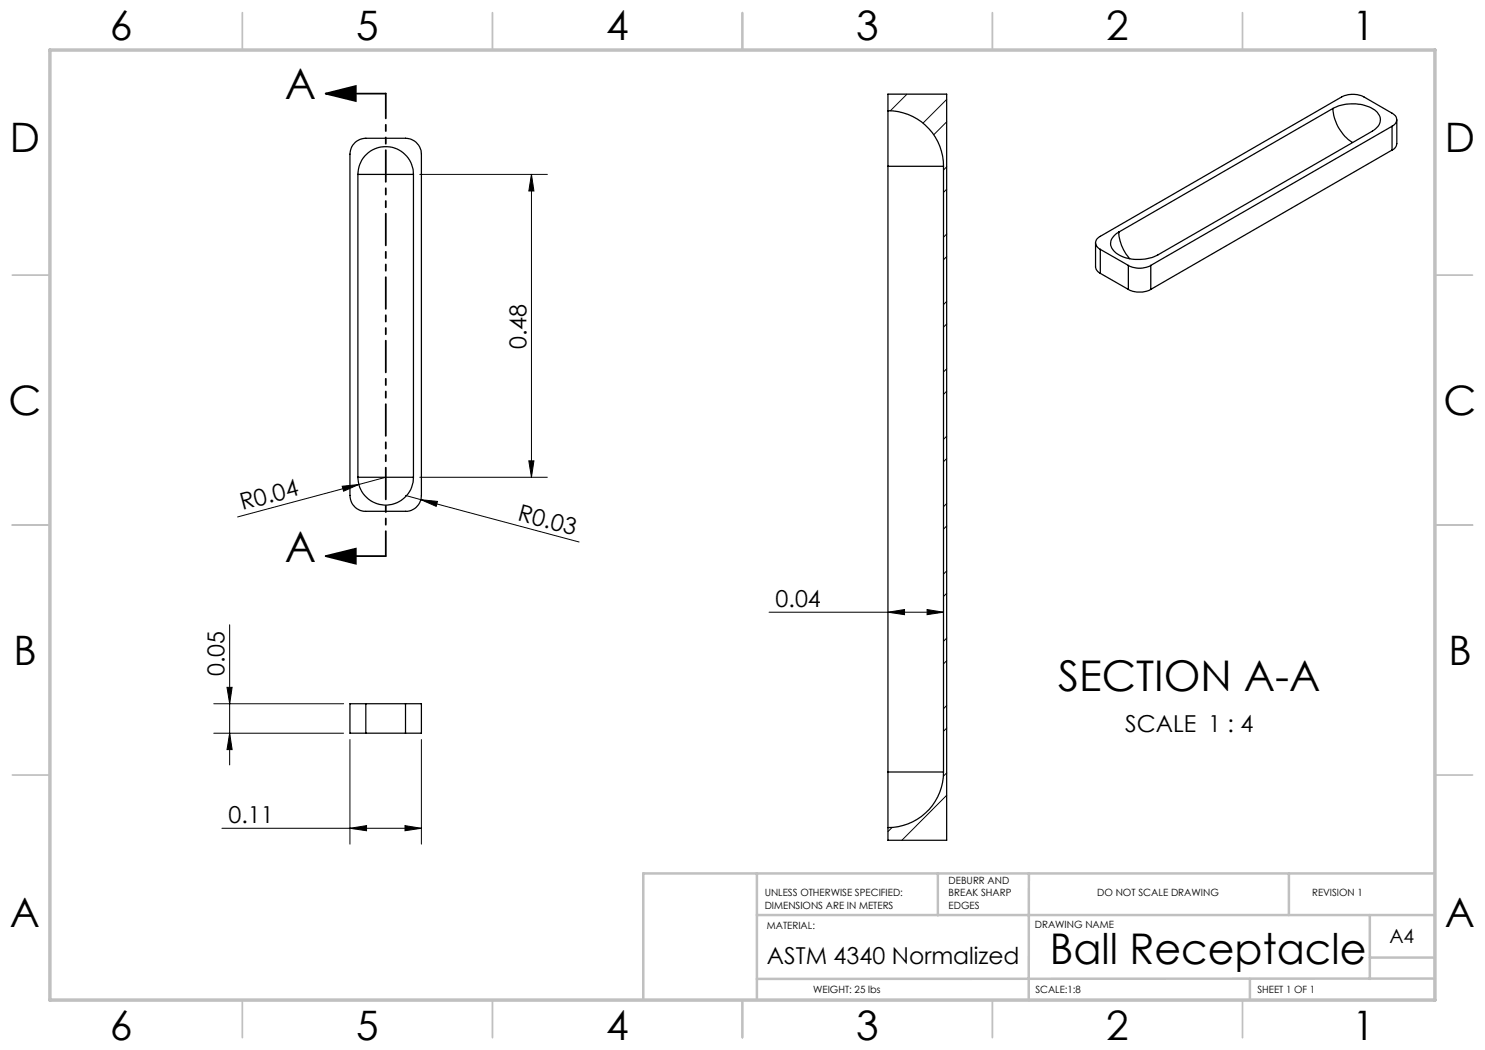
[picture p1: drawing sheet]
<svg xmlns="http://www.w3.org/2000/svg" width="297mm" height="210mm" viewBox="0 0 297 210" stroke-linecap="round" stroke-linejoin="round" font-family="sans-serif">
<g fill="none" stroke="#c0c0c0" stroke-width=".35">
<path d="M48.5 2.5v7.5M98.5 2.5v7.5M148.5 2.5v7.5M198.5 2.5v7.5M248.5 2.5v7.5M2.5 55h7.5M287 55h7.5M2.5 105h7.5M287 105h7.5M2.5 155h7.5M287 155h7.5M48.5 200v7.5"/>
<path d="M98.5 200v7.5M148.5 200v7.5M198.5 200v7.5M248.5 200v7.5"/>
</g>
<path d="M151.4 174.7v25.3M187.6 174.7v8.3M205.8 174.7l-.1 25.4M257.8 174.8v8.2M287 174.7h-158.3v25.3M151.4 183h135.6M250 195.8v4.2M274 183v12.8M274 191.5h13M287 195.7l-135.6 .1" fill="none" stroke="#c0c0c0" stroke-width=".5"/>
<path d="M10 10h277v190h-277z" fill="none" stroke="#c0c0c0" stroke-width=".7"/>
<path d="M65.1 18.7h12.1M65.1 18.7l6.1-1.5v3zM65.1 111.2h12.1M65.1 111.2l6.1-1.5v3z" fill="none" stroke="#000" stroke-width=".35"/>
<g fill="none" stroke="#000" stroke-width=".2">
<path d="M181.4 18.8l-3.3 3.3M189.3 19.9l-4.7 4.7M84 34.9h25.5M106.3 34.9l.5 3.3h-1zM106.3 34.9v60.6M189.3 33.4l-.6 .6M189.3 24.4l-2.5 2.5M189.3 37.8l-.6 .7M189.3 46.8l-.6 .6M189.3 51.3l-.6 .7M189.3 60.3l-.6 .6M189.3 73.8l-.6 .6"/>
<path d="M189.3 64.8l-.6 .6M189.3 78.2l-.6 .7M68.4 97.3l3.4-.4-3.1 1.3zM77.2 95.5l-29.7 7.9M81.1 99.1l3.1 .8M84 95.5h25.5M84.2 99.9l3.3 .4-.3 1zM84.2 99.9l31.6 8.5M105.8 92.2h1l-.5 3.3zM189.3 87.2l-.6 .7M189.3 91.7l-.6 .6M189.3 100.7l-.6 .6"/>
<path d="M189.3 114.2l-.6 .6M189.3 105.2l-.6 .6M189.3 118.7l-.6 .6M45.4 137.5h1l-.5 3.2zM45.9 124.9v28.1M153.8 122.4h34.9M177.6 122.4l3.3-.5v1zM185.4 121.9l3.3 .5-3.3 .5zM189.3 127.6l-.6 .7M189.3 132.1l-.6 .7M42.8 146.6h25.9M42.8 140.7h25.9"/>
<path d="M45.9 146.6l.5 3.3h-1zM70 147.9v20.9M84.3 147.9v20.9M189.3 141.1l-.6 .6M189.3 154.6l-.6 .6M189.3 145.6l-.6 .7M189.3 159.1l-8.9 9M44.4 165.7h39.9M70 165.7l3.3-.6v1zM81 165.1l3.3 .6-3.3 .4zM178.4 165.5l-.8 .8"/>
</g>
<path d="M77.2 18.7v92.5" fill="none" stroke="#000" stroke-width=".35" stroke-dasharray="6.3 1.3 1.3 1.3 1.3 1.3" stroke-dashoffset="1.4"/>
<g fill="#000">
<path d="M68.4 97.3l3.4-.4-3.1 1.3zM84.2 99.9l3.3 .4-.3 1z"/>
<path d="M65.1 18.7l6.1-1.5v3zM65.1 111.2l6.1-1.5v3z"/>
<path d="M105.8 92.2h1l-.5 3.3zM106.3 34.9l.5 3.3h-1z"/>
<path d="M177.6 122.4l3.3-.5v1zM185.4 121.9l3.3 .5-3.3 .5z"/>
<path d="M45.9 146.6l.5 3.3h-1zM45.4 137.5h1l-.5 3.2z"/>
<path d="M81 165.1l3.3 .6-3.3 .4zM70 165.7l3.3-.6v1z"/>
</g>
<g fill="none" stroke="#000" stroke-width=".25">
<path d="M71 28.5l1-.6 1.2-.3h7.9a3.2 3.2 0 0 1 3.2 3.2v68.3a3.2 3.2 0 0 1-3.2 3.2h-7.9a3.1 3.1 0 0 1-3.2-3.2v-68.3l.3-1.4zM71.6 34.9a5.6 5.6 0 0 1 5.5-5.6 5.6 5.6 0 0 1 5.6 5.6M71.6 34.9h11.1M71.6 34.9v60.6M82.7 34.9v60.6M177.6 33.3h11.1M177.6 22.1v11.2M177.6 22.1a11.1 11.1 0 0 1 11.1 11.2M177.6 22.1v-3.3h11.7v149.3h-11.7v-2.6M177.6 33.3v121.1M188.7 33.3v121.1M266.6 21.7a8.3 8.3 0 0 1 8.6 .6 2.26 2.26 0 0 1-.4 3.7l-43.2 25a8.3 8.3 0 0 1-8.6-.6 2.23 2.23 0 0 1 .4-3.8l.4-.2"/>
<path d="M266.6 21.7a8.6 8.6 0 0 0 3.9 6.8M266.6 21.7l-42.8 24.7M278.4 25.3a1.39 1.39 0 0 0 .9-1.4 1.39 1.39 0 0 0-.9-1.3l-5.6-3.2a5 5 0 0 0-4.5 0l-48.2 27.9a1.37 1.37 0 0 0-1 1.3 1.37 1.37 0 0 0 1 1.3M278.4 25.3l-48.2 27.8M278.4 25.3v4.7M278.4 30l-48.2 27.9M279.4 23.9v4.8l-.3 .8-.7 .5M219.1 48.6v4.9l.3 .6 .7 .6M220.1 49.9l5.6 3.2M220.1 49.9v4.8M220.1 54.7l5.6 3.2M223.8 46.4a8.4 8.4 0 0 0 2.1 5.3"/>
<path d="M225.7 53.1a4.7 4.7 0 0 0 4.5 0M225.7 57.9a5 5 0 0 0 4.5 0M225.7 53.1v4.8M230.2 53.1v4.8M71.6 95.5a5.6 5.6 0 0 0 5.5 5.5 5.6 5.6 0 0 0 5.6-5.5M71.6 95.5h11.1M73.2 140.7h-3.2v5.9h3.2M73.2 140.7v5.9M73.2 146.6h7.9M73.2 140.7h7.9M81.1 140.7h3.2v5.9h-3.2M81.1 140.7v5.9"/>
<path d="M177.6 154.4v11.1M177.6 154.4h11.1M188.7 154.4a11.1 11.1 0 0 1-11.1 11.1"/>
</g>
<g font-size="8.5">
<text x="57" y="19.9">A</text>
<text x="57" y="112.4">A</text>
<text x="211.6" y="138.3">SECTION A-A</text>
<text x="209.9" y="192.7">Ball Receptacle</text>
</g>
<g font-size="8.1">
<text x="22" y="8">6</text>
<text x="71.2" y="8">5</text>
<text x="121.2" y="8">4</text>
<text x="171.3" y="8">3</text>
<text x="221.3" y="8">2</text>
<text x="270.5" y="8">1</text>
<text x="2" y="30.5">D</text>
<text x="289" y="30.5">D</text>
<text x="1.7" y="83">C</text>
<text x="288.7" y="83">C</text>
<text x="2.7" y="133">B</text>
<text x="289.7" y="133">B</text>
<text x="2" y="185.5">A</text>
<text x="289" y="185.5">A</text>
<text x="22" y="208">6</text>
<text x="71.2" y="208">5</text>
<text x="121.2" y="208">4</text>
<text x="171.3" y="208">3</text>
<text x="221.3" y="208">2</text>
<text x="270.5" y="208">1</text>
</g>
<g font-size="4.7">
<text x="105.3" y="69.8" transform="rotate(-90 105.3 69.8)">0.48</text>
<text x="48.5" y="102.1" transform="rotate(-15 48.5 102.1)">R0.04</text>
<text x="103.4" y="104" transform="rotate(15 103.4 104)">R0.03</text>
<text x="155.1" y="121.4">0.04</text>
<text x="44.9" y="135.3" transform="rotate(-90 44.9 135.3)">0.05</text>
<text x="225" y="146.5">SCALE 1 : 4</text>
<text x="45.7" y="164.6">0.11</text>
<text x="153.4" y="192.8">ASTM 4340 Normalized</text>
</g>
<text font-size="3.9" x="277.9" y="188.5">A4</text>
<g font-size="2">
<text x="152.9" y="179.2">UNLESS OTHERWISE SPECIFIED:</text>
<text x="189.7" y="176.7">DEBURR AND</text>
<text x="189.7" y="179.2">BREAK SHARP</text>
<text x="219.4" y="179.2">DO NOT SCALE DRAWING</text>
<text x="262.4" y="179.1">REVISION 1</text>
<text x="152.9" y="181.7">DIMENSIONS ARE IN METERS</text>
<text x="153.4" y="185.9">MATERIAL:</text>
<text x="189.7" y="181.7">EDGES</text>
<text x="207" y="185.5">DRAWING NAME</text>
<text x="162.6" y="198.5">WEIGHT: 25 lbs</text>
<text x="207.1" y="198.6">SCALE:1:8</text>
<text x="251.5" y="198.6">SHEET 1 OF 1</text>
</g>
</svg>
